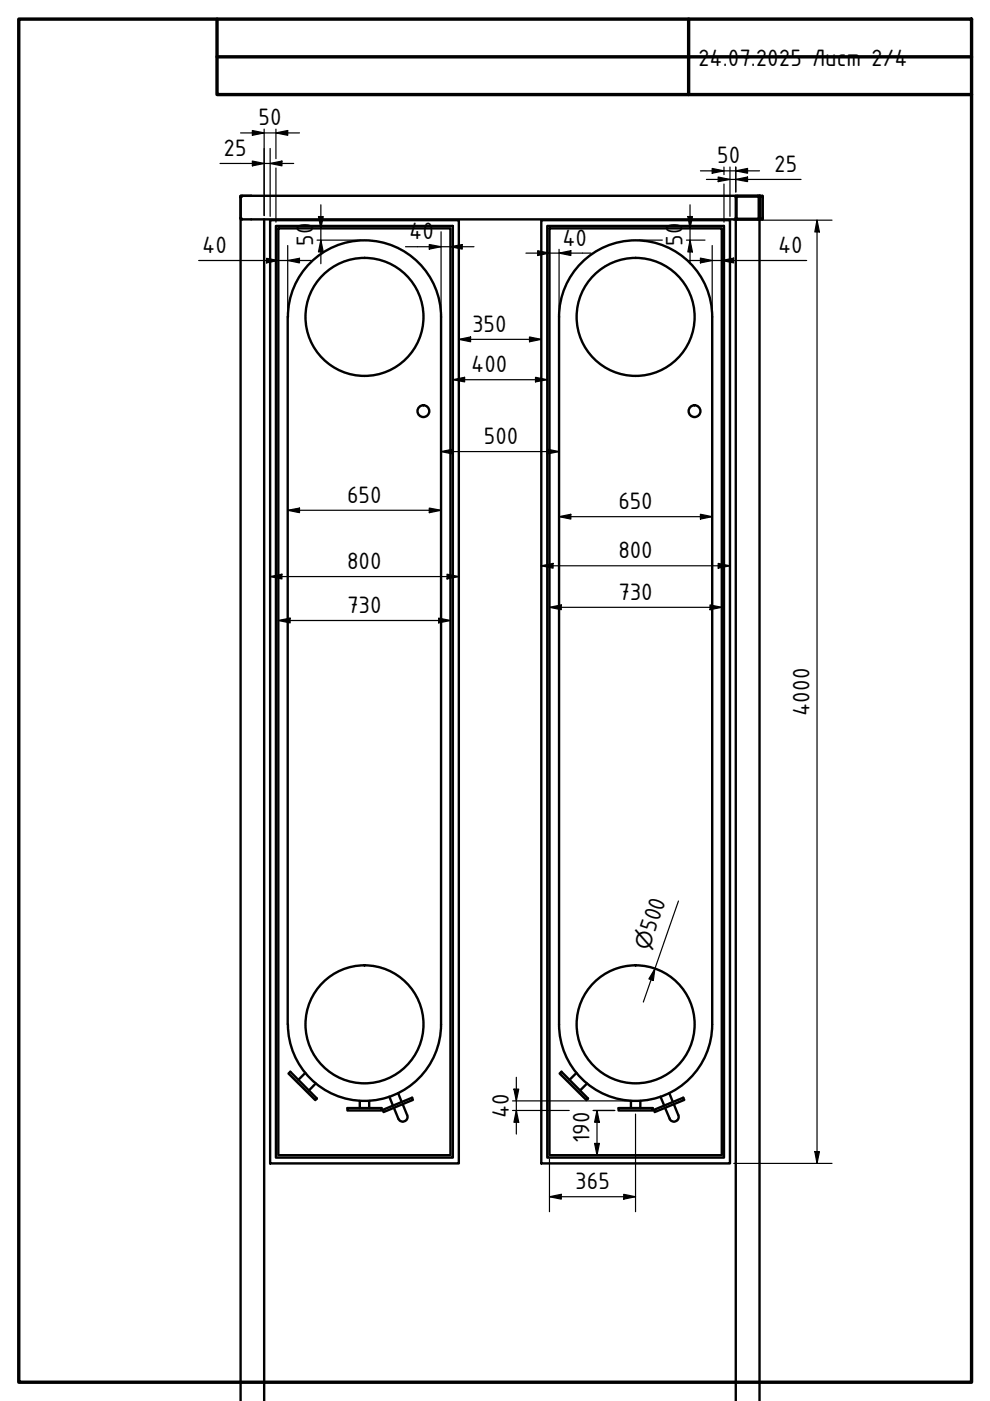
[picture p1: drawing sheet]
<svg xmlns="http://www.w3.org/2000/svg" width="210mm" height="297mm" viewBox="0 0 210 297" stroke-linecap="round" stroke-linejoin="round" font-family="sans-serif">
<!-- layer: Visible (ISO) -->
<g fill="none" stroke="#000" stroke-width=".51">
<path d="M51.1 46.5l-.1-.3 .3 .4M51.3 46.4h.1M51.3 46.5h104.7M51.3 41.7h.1M53.3 41.5h-2.3v255.5M56 46.5v250.5M57.3 46.7h40v200h-40zM58.5 47.9h37.5v197.5h-37.5zM59 48.4h36.5v196.5h-36.5zM114.8 46.7h40v200h-40zM116 47.9h37.5v197.5h-37.5zM116.5 48.4h36.5v196.5h-36.5z"/>
<path d="M156 46.2l.3 .4M156 41.8l.3-.3h5.4v.3v4.7h-.7v250.5M156 41.5h-104.7l-.3 .3 .1-.2M156 41.5h4.7l.3 .3M156 41.5v255.5M156.2 41.7h4.6v4.6h-4.6zM156.3 46.5h4.4M161 41.8v-.1h.7v4.7h-.6l-.1-.2M161 46.2l.1 .3M161 41.8v4.4M161 46.2l-.3 .4M161.1 41.5l-.1 .3"/>
<path d="M61 67.2v150M61 67.2a16.2 16.2 0 0 1 16.3-16.2 16.2 16.2 0 0 1 16.2 16.2M93.5 67.2v150a16.2 16.2 0 0 1-16.2 16.2 16.2 16.2 0 0 1-16.3-16.2M118.5 67.2a16.2 16.2 0 0 1 16.3-16.2 16.2 16.2 0 0 1 16.2 16.2M118.5 67.2v150a16.2 16.2 0 0 0 16.3 16.2 16.2 16.2 0 0 0 16.2-16.2v-150M61.2 227.6l.4-.4 5.6 5.7-.4 .3zM64.7 227.5l-1.5 1.5M66.9 229.7l-1.4 1.5M73.7 234.9h7.2v.5h-7.2zM76.3 233.4v1.5M78.3 233.4v1.5M81.2 235.3l6.2-2.6 .1 .5-6.2 2.6z"/>
<path d="M82.5 232.5l.8 1.9M84.4 231.8l.8 1.9M85.4 234.1l.9 2.3a1.01 1.01 0 0 1-.5 1.3 1.01 1.01 0 0 1-1.3-.5l-1-2.3M118.7 227.6l.3-.4 5.7 5.7-.4 .3zM122.2 227.5l-1.5 1.5M124.5 229.7l-1.5 1.5M131.1 234.9h7.3v.5h-7.3zM133.8 233.4v1.5M135.8 233.4v1.5M138.6 235.3l6.3-2.6 .2 .5-6.3 2.6zM140 232.5l.8 1.9M141.9 231.8l.8 1.9"/>
<path d="M142.9 234.1l.9 2.3a.99 .99 0 0 1-.5 1.3 .99 .99 0 0 1-1.3-.5l-1-2.3"/>
<circle cx="77.3" cy="67.2" r="12.5"/>
<circle cx="134.8" cy="67.2" r="12.5"/>
<circle cx="89.8" cy="87.2" r="1.25"/>
<circle cx="147.3" cy="87.2" r="1.25"/>
<circle cx="77.3" cy="217.2" r="12.5"/>
<circle cx="134.8" cy="217.2" r="12.5"/>
</g>
<circle cx="161" cy="41.5" r=".25" fill="#000"/>
<!-- layer: Border (ISO) -->
<path d="M4 4h202v289.1h-202zM46 4v16.1h160M46 12.1h160M146 4v16.1" fill="none" stroke="#000" stroke-width=".72"/>
<!-- layer: Dimension (ISO) -->
<g fill="none" stroke="#000" stroke-width=".25">
<path d="M46.7 34.7h15.6M51 28.2h12.5M53.5 34.1l2.5 .6-2.5 .5zM53.5 27.7l2.5 .5-2.5 .5zM56 27.4v18.3M57.3 34.7l2.5-.6v1.1zM57.3 31.5v14.4M58.5 28.2l2.5-.5v1zM58.5 27.4v6.2M58.5 35.6v11.5M148.5 36.2h12.5M149.8 38h20"/>
<path d="M151 35.7l2.5 .5-2.5 .5zM152.3 37.5l2.5 .5-2.5 .5zM153.5 35.4v1.6M153.5 39v8.1M154.8 35.4v10.5M156 36.2l2.5-.5v1zM156 38l2.5-.5v1zM156 35.4v5.3M42.1 55.2h23.9M56.5 54.8l2.5 .4-2.5 .5zM61 55.2l2.5-.4v.9zM61 52.1v14.3"/>
<path d="M67.2 50.9h9.3M67.5 45.9h1l-.5 2.5zM68 50.9l.5 2.5h-1zM68 43.4v12.5M86 52.3h14.5M91 51.8l2.5 .5-2.5 .5zM93.5 49.1v17.3M95.5 52.3l2.5-.5v1zM111.5 53.7h13.8M114 53.2l2.5 .5-2.5 .5zM118.5 53.7l2.5-.5v1zM118.5 52.9v13.5"/>
<path d="M135.6 50.9h4.8M145.5 50.9h4M145.8 45.9h1l-.5 2.5zM146 55.2h25M146.3 50.9l.5 2.5h-1zM146.3 43.4v12.5M148.5 54.7l2.5 .5-2.5 .5zM151 52.1v14.3M153 55.2l2.5-.5v1zM155.6 46.7h20.8M173.2 46.7l.5 2.5h-.9zM173.2 46.7v200"/>
<path d="M97.3 72l2.5-.6v1.1zM97.3 72h17.5M112.3 71.4l2.5 .6-2.5 .5zM113.5 80l2.5 .5-2.5 .5zM93.5 95.7l2.5-.5v1.1zM93.5 95.7h25M96 80.5l2.5-.5v1zM96 80.5h20M116 95.2l2.5 .5-2.5 .6zM61 108.2l2.5-.5v1zM61 108.2h32.5M91 107.7l2.5 .5-2.5 .5z"/>
<path d="M114.8 120l2.5-.5v1zM114.8 120h40M118.5 109.5l2.5-.5v1.1zM118.5 109.5h32.5M148.5 109l2.5 .5-2.5 .6zM152.3 119.5l2.5 .5-2.5 .5zM57.3 122.2l2.5-.5v1.1zM57.3 122.2h40M59 131.6l2.5-.6v1.1zM59 131.6h36.5M93 131l2.5 .6-2.5 .5zM94.8 121.7l2.5 .5-2.5 .6z"/>
<path d="M116.5 128.8l2.5-.5v1zM116.5 128.8h36.5M150.5 128.3l2.5 .5-2.5 .5zM143.8 191l-7.4 21.5M138.9 205.4l-.4 2.5-.9-.4zM108.7 235.4h12M108.7 233.4h25.3M109 230.9h1l-.5 2.5zM109.5 235.4l.5 2.5h-1zM109.5 228.4v12M125.8 235.4h4.5M126.6 235.4l.5 2.5h-1z"/>
<path d="M126.6 235.4v9.5M134.7 236.2v20.7M116.5 253.7l2.5-.5v1zM116.5 253.7h18.2M116.5 245.7v11.2M126.1 242.4h1l-.5 2.5zM132.2 253.2l2.5 .5-2.5 .5zM155.6 246.7h20.8M172.8 244.2h.9l-.5 2.5z"/>
</g>
<g fill="#000">
<path d="M53.5 34.1l2.5 .6-2.5 .5zM53.5 27.7l2.5 .5-2.5 .5zM57.3 34.7l2.5-.6v1.1zM58.5 28.2l2.5-.5v1zM151 35.7l2.5 .5-2.5 .5zM152.3 37.5l2.5 .5-2.5 .5zM156 36.2l2.5-.5v1zM156 38l2.5-.5v1zM56.5 54.8l2.5 .4-2.5 .5zM61 55.2l2.5-.4v.9zM67.5 45.9h1l-.5 2.5zM68 50.9l.5 2.5h-1z"/>
<path d="M91 51.8l2.5 .5-2.5 .5zM95.5 52.3l2.5-.5v1zM114 53.2l2.5 .5-2.5 .5zM118.5 53.7l2.5-.5v1zM145.8 45.9h1l-.5 2.5zM146.3 50.9l.5 2.5h-1zM148.5 54.7l2.5 .5-2.5 .5zM153 55.2l2.5-.5v1zM173.2 46.7l.5 2.5h-.9zM96 80.5l2.5-.5v1zM97.3 72l2.5-.6v1.1zM112.3 71.4l2.5 .6-2.5 .5z"/>
<path d="M93.5 95.7l2.5-.5v1.1zM113.5 80l2.5 .5-2.5 .5zM116 95.2l2.5 .5-2.5 .6zM61 108.2l2.5-.5v1zM91 107.7l2.5 .5-2.5 .5zM114.8 120l2.5-.5v1zM118.5 109.5l2.5-.5v1.1zM148.5 109l2.5 .5-2.5 .6zM57.3 122.2l2.5-.5v1.1zM59 131.6l2.5-.6v1.1zM93 131l2.5 .6-2.5 .5zM94.8 121.7l2.5 .5-2.5 .6z"/>
<path d="M116.5 128.8l2.5-.5v1zM150.5 128.3l2.5 .5-2.5 .5zM152.3 119.5l2.5 .5-2.5 .5zM138.9 205.4l-.4 2.5-.9-.4zM109 230.9h1l-.5 2.5zM109.5 235.4l.5 2.5h-1zM126.6 235.4l.5 2.5h-1zM116.5 253.7l2.5-.5v1zM126.1 242.4h1l-.5 2.5zM132.2 253.2l2.5 .5-2.5 .5zM172.8 244.2h.9l-.5 2.5z"/>
</g>
<g font-size="5.4">
<text x="148" y="14">24.07.2025 Лист 2/4</text>
<text x="54.8" y="26.6">50</text>
<text x="47.4" y="33">25</text>
<text x="152.1" y="34.6">50</text>
<text x="164.1" y="36.4">25</text>
<text x="42.9" y="53.7">40</text>
<text x="66.4" y="52.1" transform="rotate(-90 66.4 52.1)">50</text>
<text x="86.8" y="50.7">40</text>
<text x="119.3" y="52.1">40</text>
<text x="144.7" y="52.1" transform="rotate(-90 144.7 52.1)">50</text>
<text x="165" y="53.6">40</text>
<text x="100.1" y="70.3">350</text>
<text x="99.9" y="78.9">400</text>
<text x="102.6" y="94.1">500</text>
<text x="73.6" y="106.6">650</text>
<text x="131.1" y="107.9">650</text>
<text x="131.1" y="118.3">800</text>
<text x="73.6" y="120.7">800</text>
<text x="73.6" y="129.9">730</text>
<text x="131.1" y="127.2">730</text>
<text x="171.7" y="151.8" transform="rotate(-90 171.7 151.8)">4000</text>
<text x="138.9" y="197.9" transform="rotate(-71 138.9 197.9)">500</text>
<text x="107.9" y="237.1" transform="rotate(-90 107.9 237.1)">40</text>
<text x="125" y="242.4" transform="rotate(-90 125 242.4)">190</text>
<text x="122" y="252.1">365</text>
</g>
<text font-size="4.6" x="137.5" y="201.6" transform="rotate(-71 137.5 201.6)">⌀</text>
</svg>
